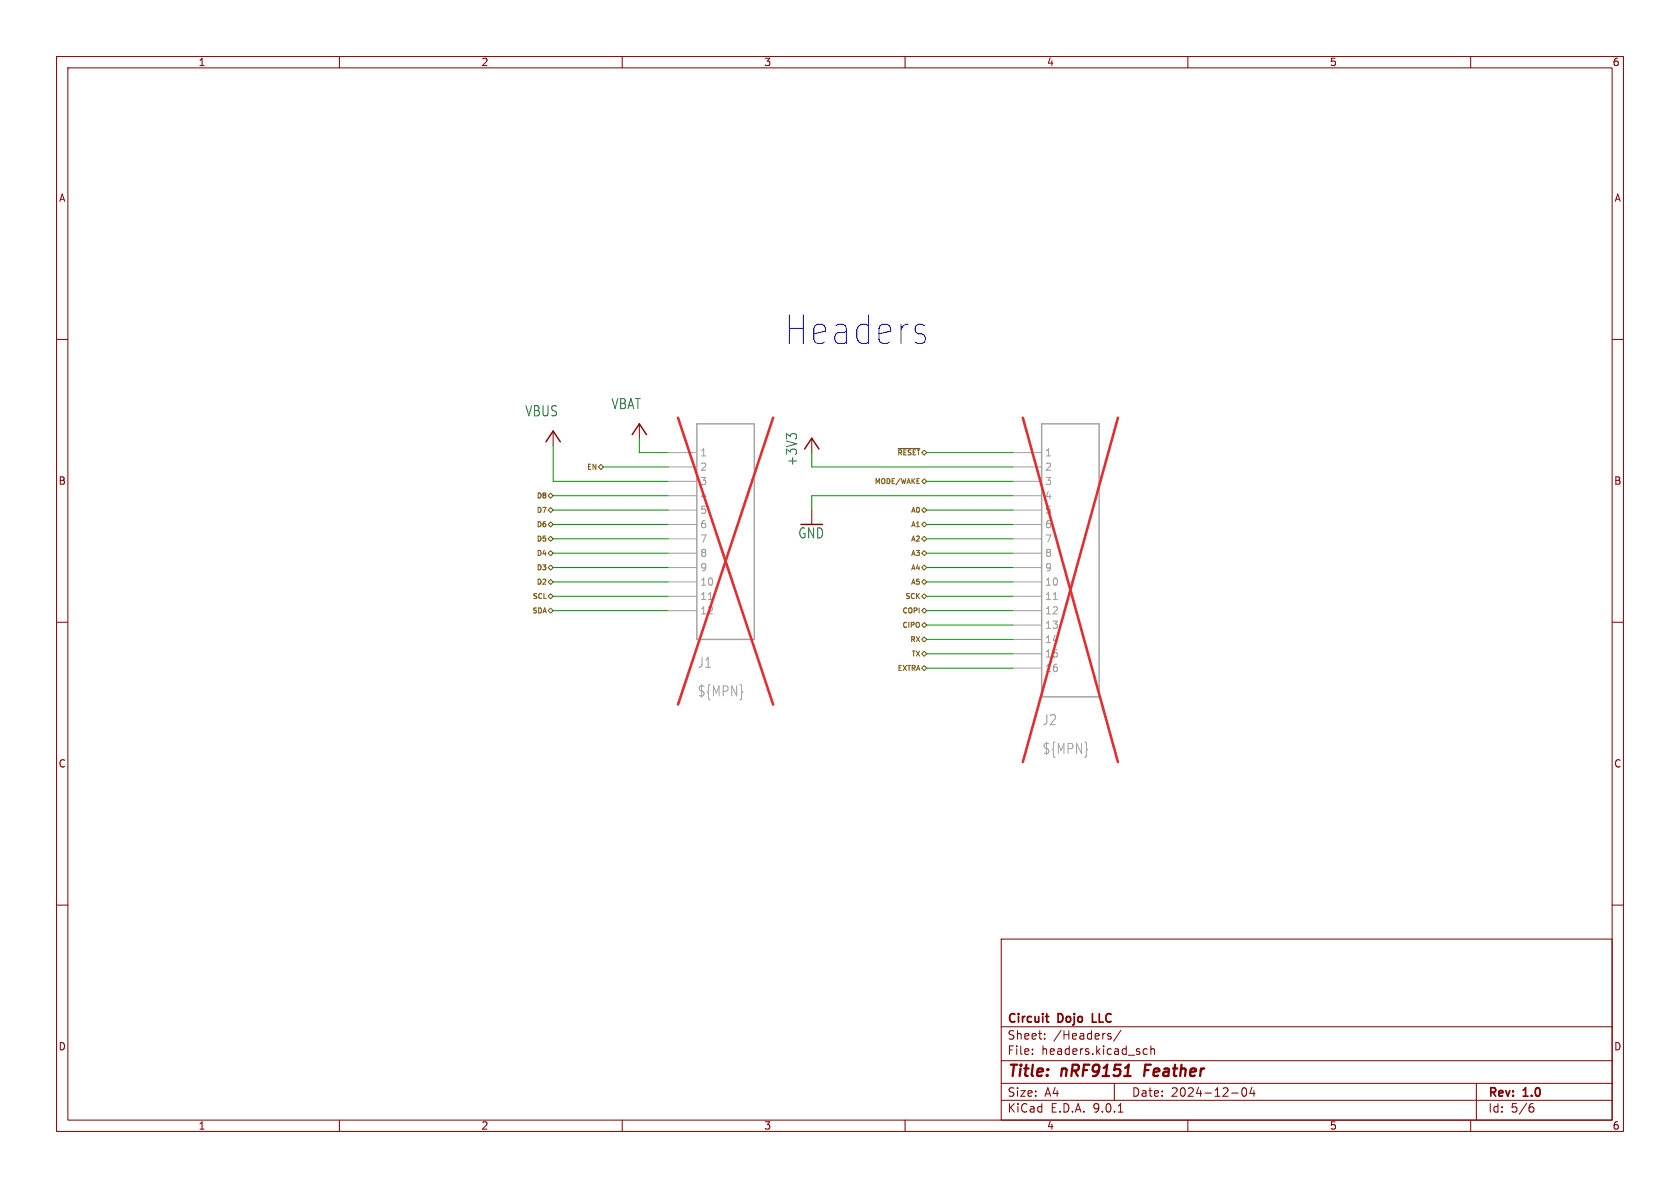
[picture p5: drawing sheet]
<svg xmlns="http://www.w3.org/2000/svg" width="297mm" height="210mm" viewBox="0 0 297 210" stroke-linecap="round" stroke-linejoin="round" font-family="sans-serif">
<g fill="none" stroke="#840000" stroke-width=".18">
<path d="M10 10h277v190h-277zM12 12h273v186h-273zM60 10v2M110 10v2M160 10v2M210 10v2M260 10v2M10 60h2M97.8 76.2v2.5M113 74.9v2.6M143.5 77.5v2.5M285 60h2"/>
<path d="M143.5 90.2v2.5M10 110h2M285 110h2M10 160h2M177 166h108v32h-108zM285 160h2M60 198v2M110 198v2M160 198v2M177 194.5h108M177 191.5h108M177 187.5h108"/>
<path d="M177 181.5h108M182.5 186.3v.1M182.5 185.5v.1M184.7 183.6v.1M184.7 182.8v.1M196 183.2l.4 .1 .1 .2-.3 .2h-.2M196 182.7l.4 .1M197 191.5v3M197.7 196.6h.8M198.2 182.1l-1.3 2M202.8 185.5l-.4-.1-.3 .3v.4l.1 .2h.6M203.5 185.5l.2-.1 .3 .1 .1 .9"/>
<path d="M203.5 184.9v1.5M210 198v2M217.7 193.2h1.2M219.7 192.4l.2-.1a.81 .81 0 0 1 .6 .6 .81 .81 0 0 1-.3 .8l-.2 .1a.81 .81 0 0 1-.3-1.4zM221.3 192.2l-.3 1.1h.9M221.7 192.8v1M260 198v2M261 191.5v6.5M270.6 195.7h.4l.2 .3-.1 .5-.5 .1M271 195.1l-.4 .1"/>
</g>
<path d="M202.5 188.2l-.2 2" fill="none" stroke="#840000" stroke-width=".4"/>
<path d="M184.8 179.7h.6M193.1 179.2v1.5h.7M185.3 180.7h.1" fill="none" stroke="#840000" stroke-width=".3"/>
<path d="M96.5 78.1l1.3-1.9 1.3 1.9M111.8 76.8l1.2-1.9 1.3 1.9M142.2 79.4l1.3-1.9 1.3 1.9" fill="none" stroke="#840000" stroke-width=".25"/>
<path d="M139.7 77.2l-.7-.5v.9M139.9 76.7h.7" fill="none" stroke="#006464" stroke-width=".18"/>
<path d="M123.2 74.9h10.1v38.1h-10.1zM184.1 74.9h10.2v48.3h-10.2z" fill="none" stroke="#a1a1a1" stroke-width=".25"/>
<g fill="none" stroke="#a1a1a1" stroke-width=".18">
<path d="M118.1 80h5.1M118.1 82.6h5.1M118.1 85.1h5.1M118.1 87.6h5.1M118.1 90.2h5.1M118.1 92.7h5.1M118.1 95.3h5.1M118.1 97.8h5.1M179.1 80h5M179.1 82.6h5M179.1 85.1h5M179.1 87.6h5"/>
<path d="M179.1 90.2h5M179.1 92.7h5M179.1 95.3h5M179.1 97.8h5M118.1 100.3h5.1M118.1 102.9h5.1M118.1 105.4h5.1M118.1 108h5.1M179.1 100.3h5M179.1 102.9h5M179.1 105.4h5M179.1 108h5"/>
<path d="M179.1 110.5h5M179.1 113h5M179.1 115.6h5M179.1 118.1h5M131.2 122.3l.1 .1h-.1M192.1 132.4l.2 .1-.2 .1"/>
</g>
<path d="M125.2 106h.8M186.2 106h.7" fill="none" stroke="#989898" stroke-width=".18"/>
<path d="M119.9 73.8l16.8 50.7M136.7 73.8l-16.8 50.7M180.8 73.8l16.8 60.9M197.6 73.8l-16.8 60.9" fill="none" stroke="#e12e31" stroke-width=".46"/>
<g fill="none" stroke="#725600" stroke-width=".18">
<path d="M158.8 79.3h3.8M96.9 92.7l.4-.4 .5 .4-.5 .5zM96.9 90.2l.4-.5 .5 .5-.5 .4zM96.9 87.6l.4-.4 .5 .4-.5 .5zM96.9 97.8l.4-.5 .5 .5-.5 .4zM96.9 95.3l.4-.5 .5 .5-.5 .4zM105.8 82.6l.4-.5 .5 .5-.5 .4zM162.1 85.5h.4M162.1 84.6h.4M162.9 97.8l.5-.5 .4 .5-.4 .4zM162.9 95.3l.5-.5 .4 .5-.4 .4zM162.9 92.7l.5-.4 .4 .4-.4 .5z"/>
<path d="M162.9 85.1l.5-.5 .4 .5-.4 .4zM162.9 90.2l.5-.5 .4 .5-.4 .4zM96.9 105.4l.4-.4 .5 .4-.5 .5zM96.9 102.9l.4-.5 .5 .5-.5 .4zM96.9 100.3l.4-.4 .5 .4-.5 .5zM96.9 108l.4-.5 .5 .5-.5 .4zM162.9 100.3l.5-.4 .4 .4-.4 .5zM162.9 105.4l.5-.4 .4 .4-.4 .5zM162.9 102.9l.5-.5 .4 .5-.4 .4zM162.9 110.5l.5-.5 .4 .5-.4 .4zM162.9 115.6l.5-.5 .4 .5-.4 .4zM162.9 108l.5-.5 .4 .5-.4 .4z"/>
<path d="M162.9 113l.5-.4 .4 .4-.4 .5zM162.9 118.1l.5-.4 .4 .4-.4 .5z"/>
</g>
<g fill="none" stroke="#009600" stroke-width=".18">
<path d="M97.8 78.7v6.4h20.3M113 77.5v2.5h5.1M97.8 92.7h20.3M97.8 97.8h20.3M97.8 95.3h20.3M97.8 87.6h20.3M97.8 90.2h20.3M106.7 82.6h11.4M143.5 80v2.6h35.6M163.8 92.7h15.3M163.8 85.1h15.3M163.8 97.8h15.3"/>
<path d="M163.8 95.3h15.3M163.8 90.2h15.3M163.8 80h15.3M179.1 87.6h-35.6v2.6M97.8 108h20.3M97.8 100.3h20.3M97.8 102.9h20.3M97.8 105.4h20.3M163.8 108h15.3M163.8 100.3h15.3M163.8 102.9h15.3M163.8 105.4h15.3"/>
<path d="M163.8 118.1h15.3M163.8 115.6h15.3M163.8 113h15.3M163.8 110.5h15.3"/>
</g>
<path d="M163.4 59.3l.2 .4-.2 .8" fill="none" stroke="#0000c2" stroke-width=".18"/>
<text font-size="7.1" fill="#0000c2" x="138.4" y="61.3">Headers</text>
<g font-size="2.8" fill="#840000">
<text x="178" y="190.9">Title:</text>
<text x="187.7" y="190.9">nRF9151</text>
<text x="203.1" y="190.9">Feather</text>
</g>
<g font-size="2.5" fill="#006464">
<text x="92.8" y="73.8">VBUS</text>
<text x="108" y="72.5">VBAT</text>
<text x="141.1" y="82.5" transform="rotate(-90 141.1 82.5)">+3V3</text>
<text x="141" y="95.4">GND</text>
</g>
<g font-size="2.5" fill="#989898">
<text x="123.2" y="118.3">J1</text>
<text x="184.2" y="128.4">J2</text>
</g>
<g font-size="2.5" fill="#a1a1a1">
<text x="123.2" y="123.3">${MPN}</text>
<text x="184.2" y="133.5">${MPN}</text>
</g>
<g font-size="2.1" fill="#840000">
<text x="178" y="184">Sheet:</text>
<text x="178" y="181.2">Circuit</text>
<text x="186.2" y="184">/Headers/</text>
<text x="187.1" y="181.2">Dojo</text>
<text x="193.8" y="181.2">LLC</text>
<text x="178" y="186.7">File:</text>
<text x="184.1" y="186.7">headers.kicad_sch</text>
<text x="178" y="196.9">KiCad</text>
<text x="178" y="194.1">Size:</text>
<text x="184.7" y="194.1">A4</text>
<text x="185.7" y="196.9">E.D.A.</text>
<text x="193.3" y="196.9">9.0.1</text>
<text x="200" y="194.1">Date:</text>
<text x="207" y="194.1">2024-12-04</text>
<text x="263" y="194.3">Rev:</text>
<text x="263" y="196.9">Id:</text>
<text x="267.1" y="196.9">5/6</text>
<text x="269.4" y="194.3">1.0</text>
</g>
<g font-size="1.8" fill="#840000">
<text x="35" y="11.9">1</text>
<text x="85" y="11.9">2</text>
<text x="135" y="11.9">3</text>
<text x="185" y="11.9">4</text>
<text x="235" y="11.9">5</text>
<text x="285" y="11.9">6</text>
<text x="10.3" y="35.9">A</text>
<text x="285.3" y="35.9">A</text>
<text x="10.3" y="85.9">B</text>
<text x="285.3" y="85.9">B</text>
<text x="10.3" y="135.9">C</text>
<text x="285.3" y="135.9">C</text>
<text x="10.3" y="185.9">D</text>
<text x="285.3" y="185.9">D</text>
<text x="35" y="199.9">1</text>
<text x="85" y="199.9">2</text>
<text x="135" y="199.9">3</text>
<text x="185" y="199.9">4</text>
<text x="235" y="199.9">5</text>
<text x="285" y="199.9">6</text>
</g>
<g font-size="1.8" fill="#989898">
<text x="123.7" y="80.9">1</text>
<text x="123.7" y="83.4">2</text>
<text x="184.7" y="80.9">1</text>
<text x="184.7" y="83.4">2</text>
<text x="123.7" y="86">3</text>
<text x="123.7" y="88.5">4</text>
<text x="184.7" y="86">3</text>
<text x="184.7" y="88.5">4</text>
<text x="123.7" y="91">5</text>
<text x="123.7" y="93.6">6</text>
<text x="184.7" y="91">5</text>
<text x="184.7" y="93.6">6</text>
<text x="123.7" y="96.1">7</text>
<text x="123.7" y="98.7">8</text>
<text x="123.7" y="101.2">9</text>
<text x="184.7" y="96.1">7</text>
<text x="184.7" y="98.7">8</text>
<text x="184.7" y="101.2">9</text>
<text x="123.7" y="103.7">10</text>
<text x="123.7" y="106.3">11</text>
<text x="184.7" y="103.7">10</text>
<text x="184.7" y="106.3">11</text>
<text x="123.7" y="108.8">12</text>
<text x="184.7" y="108.8">12</text>
<text x="184.7" y="111.4">13</text>
<text x="184.7" y="113.9">14</text>
<text x="184.7" y="116.4">15</text>
<text x="184.7" y="119">16</text>
</g>
<g font-size="1.2" fill="#725600">
<text x="103.6" y="83.2">EN</text>
<text x="158.5" y="80.7">~{RESET}</text>
<text x="94.8" y="88.3">D8</text>
<text x="154.5" y="85.8">MODE/WAKE</text>
<text x="94.8" y="93.4">D6</text>
<text x="94.8" y="90.8">D7</text>
<text x="94.8" y="95.9">D5</text>
<text x="160.9" y="95.9">A2</text>
<text x="160.9" y="93.4">A1</text>
<text x="160.9" y="90.8">A0</text>
<text x="94.8" y="98.5">D4</text>
<text x="94.8" y="101">D3</text>
<text x="160.9" y="98.5">A3</text>
<text x="160.9" y="101">A4</text>
<text x="94" y="106.1">SCL</text>
<text x="94.8" y="103.5">D2</text>
<text x="159.9" y="106.1">SCK</text>
<text x="160.9" y="103.5">A5</text>
<text x="94" y="108.6">SDA</text>
<text x="159.4" y="111.2">CIPO</text>
<text x="159.4" y="108.6">COPI</text>
<text x="160.8" y="113.7">RX</text>
<text x="158.5" y="118.8">EXTRA</text>
<text x="161" y="116.2">TX</text>
</g>
</svg>
